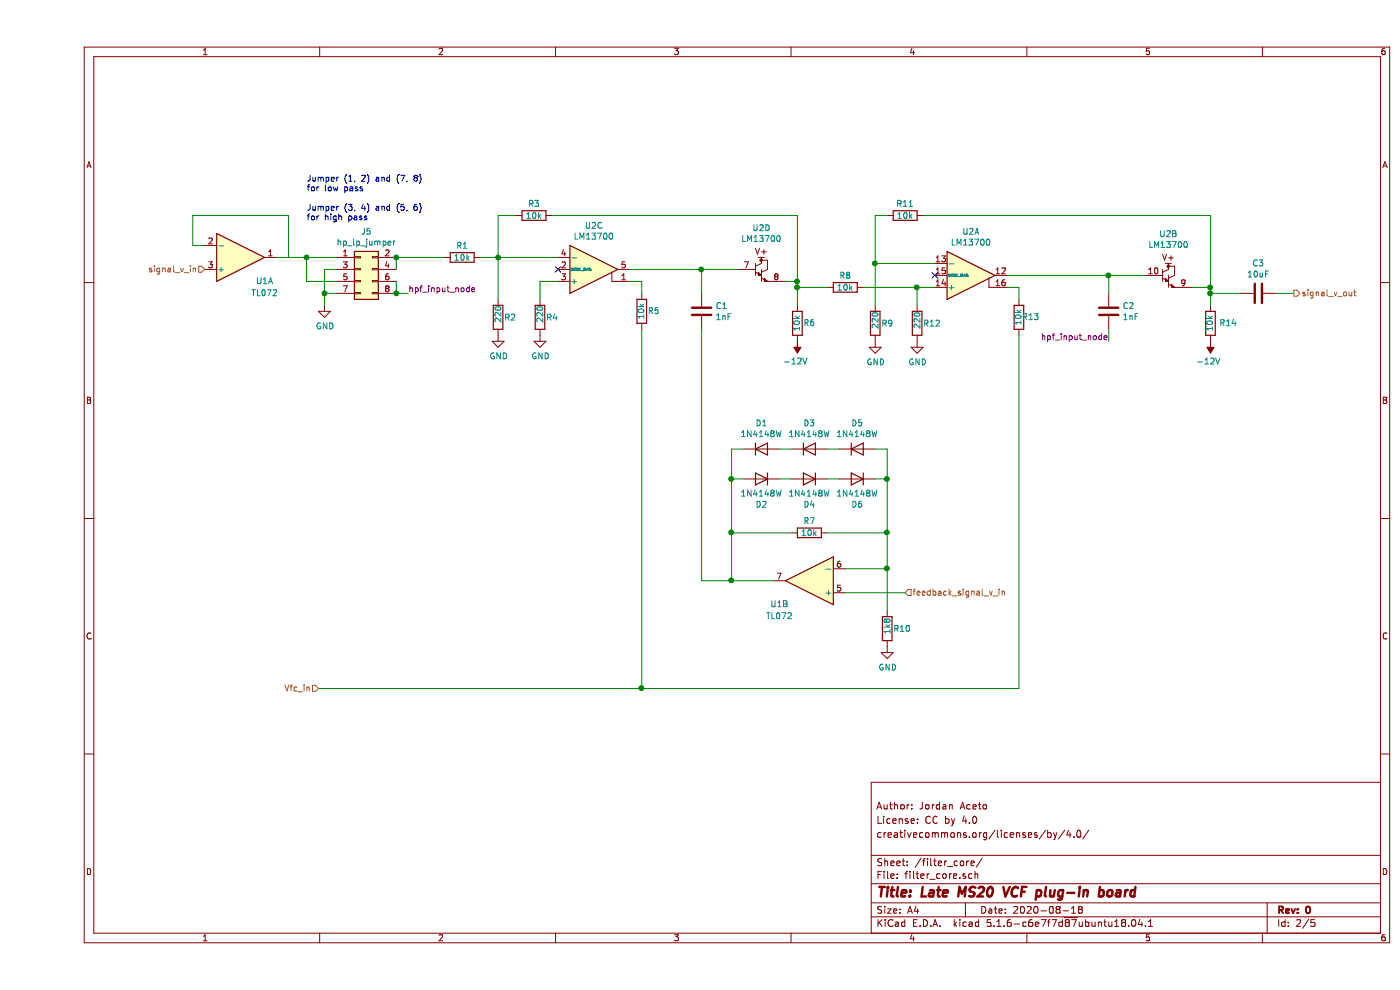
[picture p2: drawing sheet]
EESchema Schematic File Version 4
EELAYER 30 0
EELAYER END
$Descr A4 11693 8268
encoding utf-8
Sheet 2 5
Title "Late MS20 VCF plug-in board"
Date "2020-08-18"
Rev "0"
Comp ""
Comment1 "creativecommons.org/licenses/by/4.0/"
Comment2 "License: CC by 4.0"
Comment3 "Author: Jordan Aceto"
Comment4 ""
$EndDescr
$Comp
L Device:C C?
U 1 1
P 5550 2600
AR Path="/5EE8DF9F/5F33575C" Ref="C?"  Part="1" 
AR Path="/5EFEDA66/5F33575C" Ref="C?"  Part="1" 
AR Path="/5F3248B9/5F33575C" Ref="C1"  Part="1" 
F 0 "C1" H 5665 2646 50  0000 L CNN
F 1 "1nF" H 5665 2555 50  0000 L CNN
F 2 "Capacitor_SMD:C_0805_2012Metric_Pad1.15x1.40mm_HandSolder" H 5588 2450 50  0001 C CNN
F 3 "~" H 5550 2600 50  0001 C CNN
	1    5550 2600
	1    0    0    -1  
$EndComp
Wire Wire Line
	5550 2450 5550 2250
Wire Wire Line
	5550 2250 4950 2250
$Comp
L Device:R R?
U 1 1
P 4200 2650
AR Path="/5EE8DF9F/5F33576B" Ref="R?"  Part="1" 
AR Path="/5EFEDA66/5F33576B" Ref="R?"  Part="1" 
AR Path="/5F3248B9/5F33576B" Ref="R4"  Part="1" 
F 0 "R4" H 4250 2650 50  0000 L CNN
F 1 "220" V 4200 2600 50  0000 L CNN
F 2 "Resistor_SMD:R_0805_2012Metric_Pad1.15x1.40mm_HandSolder" V 4130 2650 50  0001 C CNN
F 3 "~" H 4200 2650 50  0001 C CNN
	1    4200 2650
	1    0    0    -1  
$EndComp
$Comp
L power:GND #PWR?
U 1 1
P 4200 2800
AR Path="/5EE8DF9F/5F335771" Ref="#PWR?"  Part="1" 
AR Path="/5EFEDA66/5F335771" Ref="#PWR?"  Part="1" 
AR Path="/5F3248B9/5F335771" Ref="#PWR03"  Part="1" 
F 0 "#PWR03" H 4200 2550 50  0001 C CNN
F 1 "GND" H 4205 2627 50  0000 C CNN
F 2 "" H 4200 2800 50  0001 C CNN
F 3 "" H 4200 2800 50  0001 C CNN
	1    4200 2800
	1    0    0    -1  
$EndComp
$Comp
L Device:R R?
U 1 1
P 3850 2650
AR Path="/5EE8DF9F/5F335777" Ref="R?"  Part="1" 
AR Path="/5EFEDA66/5F335777" Ref="R?"  Part="1" 
AR Path="/5F3248B9/5F335777" Ref="R2"  Part="1" 
F 0 "R2" H 3900 2650 50  0000 L CNN
F 1 "220" V 3850 2600 50  0000 L CNN
F 2 "Resistor_SMD:R_0805_2012Metric_Pad1.15x1.40mm_HandSolder" V 3780 2650 50  0001 C CNN
F 3 "~" H 3850 2650 50  0001 C CNN
	1    3850 2650
	1    0    0    -1  
$EndComp
$Comp
L power:GND #PWR?
U 1 1
P 3850 2800
AR Path="/5EE8DF9F/5F33577D" Ref="#PWR?"  Part="1" 
AR Path="/5EFEDA66/5F33577D" Ref="#PWR?"  Part="1" 
AR Path="/5F3248B9/5F33577D" Ref="#PWR02"  Part="1" 
F 0 "#PWR02" H 3850 2550 50  0001 C CNN
F 1 "GND" H 3855 2627 50  0000 C CNN
F 2 "" H 3850 2800 50  0001 C CNN
F 3 "" H 3850 2800 50  0001 C CNN
	1    3850 2800
	1    0    0    -1  
$EndComp
Wire Wire Line
	4200 2500 4200 2350
Wire Wire Line
	4200 2350 4350 2350
Wire Wire Line
	3850 2500 3850 2150
Wire Wire Line
	3850 2150 4350 2150
Connection ~ 3850 2150
$Comp
L Device:C C?
U 1 1
P 8950 2600
AR Path="/5EE8DF9F/5F33578D" Ref="C?"  Part="1" 
AR Path="/5EFEDA66/5F33578D" Ref="C?"  Part="1" 
AR Path="/5F3248B9/5F33578D" Ref="C2"  Part="1" 
F 0 "C2" H 9065 2646 50  0000 L CNN
F 1 "1nF" H 9065 2555 50  0000 L CNN
F 2 "Capacitor_SMD:C_0805_2012Metric_Pad1.15x1.40mm_HandSolder" H 8988 2450 50  0001 C CNN
F 3 "~" H 8950 2600 50  0001 C CNN
	1    8950 2600
	1    0    0    -1  
$EndComp
Wire Wire Line
	8950 2450 8950 2300
Wire Wire Line
	8950 2850 8950 2750
Wire Wire Line
	8950 2300 8100 2300
$Comp
L Device:R R?
U 1 1
P 7350 2700
AR Path="/5EE8DF9F/5F335798" Ref="R?"  Part="1" 
AR Path="/5EFEDA66/5F335798" Ref="R?"  Part="1" 
AR Path="/5F3248B9/5F335798" Ref="R12"  Part="1" 
F 0 "R12" H 7400 2700 50  0000 L CNN
F 1 "220" V 7350 2650 50  0000 L CNN
F 2 "Resistor_SMD:R_0805_2012Metric_Pad1.15x1.40mm_HandSolder" V 7280 2700 50  0001 C CNN
F 3 "~" H 7350 2700 50  0001 C CNN
	1    7350 2700
	1    0    0    -1  
$EndComp
$Comp
L power:GND #PWR?
U 1 1
P 7350 2850
AR Path="/5EE8DF9F/5F33579E" Ref="#PWR?"  Part="1" 
AR Path="/5EFEDA66/5F33579E" Ref="#PWR?"  Part="1" 
AR Path="/5F3248B9/5F33579E" Ref="#PWR07"  Part="1" 
F 0 "#PWR07" H 7350 2600 50  0001 C CNN
F 1 "GND" H 7355 2677 50  0000 C CNN
F 2 "" H 7350 2850 50  0001 C CNN
F 3 "" H 7350 2850 50  0001 C CNN
	1    7350 2850
	1    0    0    -1  
$EndComp
$Comp
L Device:R R?
U 1 1
P 7000 2700
AR Path="/5EE8DF9F/5F3357A4" Ref="R?"  Part="1" 
AR Path="/5EFEDA66/5F3357A4" Ref="R?"  Part="1" 
AR Path="/5F3248B9/5F3357A4" Ref="R9"  Part="1" 
F 0 "R9" H 7050 2700 50  0000 L CNN
F 1 "220" V 7000 2650 50  0000 L CNN
F 2 "Resistor_SMD:R_0805_2012Metric_Pad1.15x1.40mm_HandSolder" V 6930 2700 50  0001 C CNN
F 3 "~" H 7000 2700 50  0001 C CNN
	1    7000 2700
	1    0    0    -1  
$EndComp
$Comp
L power:GND #PWR?
U 1 1
P 7000 2850
AR Path="/5EE8DF9F/5F3357AA" Ref="#PWR?"  Part="1" 
AR Path="/5EFEDA66/5F3357AA" Ref="#PWR?"  Part="1" 
AR Path="/5F3248B9/5F3357AA" Ref="#PWR05"  Part="1" 
F 0 "#PWR05" H 7000 2600 50  0001 C CNN
F 1 "GND" H 7005 2677 50  0000 C CNN
F 2 "" H 7000 2850 50  0001 C CNN
F 3 "" H 7000 2850 50  0001 C CNN
	1    7000 2850
	1    0    0    -1  
$EndComp
Wire Wire Line
	7350 2550 7350 2400
$Comp
L Device:R R?
U 1 1
P 4150 1800
AR Path="/5EE8DF9F/5F3357B1" Ref="R?"  Part="1" 
AR Path="/5EFEDA66/5F3357B1" Ref="R?"  Part="1" 
AR Path="/5F3248B9/5F3357B1" Ref="R3"  Part="1" 
F 0 "R3" V 4050 1800 50  0000 C CNN
F 1 "10k" V 4150 1800 50  0000 C CNN
F 2 "Resistor_SMD:R_0805_2012Metric_Pad1.15x1.40mm_HandSolder" V 4080 1800 50  0001 C CNN
F 3 "~" H 4150 1800 50  0001 C CNN
	1    4150 1800
	0    1    1    0   
$EndComp
Wire Wire Line
	3850 1800 3850 2150
Wire Wire Line
	4000 1800 3850 1800
$Comp
L Device:R R?
U 1 1
P 7250 1800
AR Path="/5EE8DF9F/5F3357BB" Ref="R?"  Part="1" 
AR Path="/5EFEDA66/5F3357BB" Ref="R?"  Part="1" 
AR Path="/5F3248B9/5F3357BB" Ref="R11"  Part="1" 
F 0 "R11" V 7150 1800 50  0000 C CNN
F 1 "10k" V 7250 1800 50  0000 C CNN
F 2 "Resistor_SMD:R_0805_2012Metric_Pad1.15x1.40mm_HandSolder" V 7180 1800 50  0001 C CNN
F 3 "~" H 7250 1800 50  0001 C CNN
	1    7250 1800
	0    1    1    0   
$EndComp
Wire Wire Line
	7100 1800 7000 1800
Wire Wire Line
	7000 1800 7000 2200
$Comp
L Device:R R?
U 1 1
P 6750 2400
AR Path="/5EE8DF9F/5F3357C5" Ref="R?"  Part="1" 
AR Path="/5EFEDA66/5F3357C5" Ref="R?"  Part="1" 
AR Path="/5F3248B9/5F3357C5" Ref="R8"  Part="1" 
F 0 "R8" V 6650 2400 50  0000 C CNN
F 1 "10k" V 6750 2400 50  0000 C CNN
F 2 "Resistor_SMD:R_0805_2012Metric_Pad1.15x1.40mm_HandSolder" V 6680 2400 50  0001 C CNN
F 3 "~" H 6750 2400 50  0001 C CNN
	1    6750 2400
	0    1    1    0   
$EndComp
Wire Wire Line
	7350 2400 7500 2400
Wire Wire Line
	7000 2200 7500 2200
Wire Wire Line
	6900 2400 7350 2400
Connection ~ 7350 2400
Wire Wire Line
	7000 2550 7000 2200
Connection ~ 7000 2200
$Comp
L Device:C C?
U 1 1
P 10200 2450
AR Path="/5EE8DF9F/5F3357D5" Ref="C?"  Part="1" 
AR Path="/5EFEDA66/5F3357D5" Ref="C?"  Part="1" 
AR Path="/5F3248B9/5F3357D5" Ref="C3"  Part="1" 
F 0 "C3" V 9948 2450 50  0000 C CNN
F 1 "10uF" V 10039 2450 50  0000 C CNN
F 2 "Capacitor_THT:C_Radial_D6.3mm_H5.0mm_P2.50mm" H 10238 2300 50  0001 C CNN
F 3 "~" H 10200 2450 50  0001 C CNN
	1    10200 2450
	0    1    1    0   
$EndComp
$Comp
L Device:R R?
U 1 1
P 6450 4450
AR Path="/5EE8DF9F/5F3357DD" Ref="R?"  Part="1" 
AR Path="/5EFEDA66/5F3357DD" Ref="R?"  Part="1" 
AR Path="/5F3248B9/5F3357DD" Ref="R7"  Part="1" 
F 0 "R7" V 6350 4450 50  0000 C CNN
F 1 "10k" V 6450 4450 50  0000 C CNN
F 2 "Resistor_SMD:R_0805_2012Metric_Pad1.15x1.40mm_HandSolder" V 6380 4450 50  0001 C CNN
F 3 "~" H 6450 4450 50  0001 C CNN
	1    6450 4450
	0    1    1    0   
$EndComp
Wire Wire Line
	6750 4750 7100 4750
Wire Wire Line
	7100 4750 7100 4450
Wire Wire Line
	7100 4450 6600 4450
Wire Wire Line
	6300 4450 5800 4450
Wire Wire Line
	5800 4450 5800 4850
Wire Wire Line
	5800 4850 6150 4850
Connection ~ 5800 4450
Connection ~ 7100 4450
$Comp
L Device:R R?
U 1 1
P 7100 5250
AR Path="/5EE8DF9F/5F335801" Ref="R?"  Part="1" 
AR Path="/5EFEDA66/5F335801" Ref="R?"  Part="1" 
AR Path="/5F3248B9/5F335801" Ref="R10"  Part="1" 
F 0 "R10" H 7150 5250 50  0000 L CNN
F 1 "1k8" V 7100 5200 50  0000 L CNN
F 2 "Resistor_SMD:R_0805_2012Metric_Pad1.15x1.40mm_HandSolder" V 7030 5250 50  0001 C CNN
F 3 "~" H 7100 5250 50  0001 C CNN
	1    7100 5250
	1    0    0    -1  
$EndComp
$Comp
L power:GND #PWR?
U 1 1
P 7100 5400
AR Path="/5EE8DF9F/5F335807" Ref="#PWR?"  Part="1" 
AR Path="/5EFEDA66/5F335807" Ref="#PWR?"  Part="1" 
AR Path="/5F3248B9/5F335807" Ref="#PWR06"  Part="1" 
F 0 "#PWR06" H 7100 5150 50  0001 C CNN
F 1 "GND" H 7105 5227 50  0000 C CNN
F 2 "" H 7100 5400 50  0001 C CNN
F 3 "" H 7100 5400 50  0001 C CNN
	1    7100 5400
	1    0    0    -1  
$EndComp
Wire Wire Line
	7100 5100 7100 4750
Connection ~ 7100 4750
Wire Wire Line
	5800 4850 5550 4850
Wire Wire Line
	5550 4850 5550 2750
Connection ~ 5800 4850
Wire Wire Line
	10500 2450 10350 2450
Text HLabel 10500 2450 2    50   Output ~ 0
signal_v_out
$Comp
L Device:R R?
U 1 1
P 8200 2650
AR Path="/5EE8DF9F/5F335822" Ref="R?"  Part="1" 
AR Path="/5EFEDA66/5F335822" Ref="R?"  Part="1" 
AR Path="/5F3248B9/5F335822" Ref="R13"  Part="1" 
F 0 "R13" H 8100 2650 50  0000 C CNN
F 1 "10k" V 8200 2650 50  0000 C CNN
F 2 "Resistor_SMD:R_0805_2012Metric_Pad1.15x1.40mm_HandSolder" V 8130 2650 50  0001 C CNN
F 3 "~" H 8200 2650 50  0001 C CNN
	1    8200 2650
	-1   0    0    1   
$EndComp
$Comp
L Device:R R?
U 1 1
P 5050 2600
AR Path="/5EE8DF9F/5F335828" Ref="R?"  Part="1" 
AR Path="/5EFEDA66/5F335828" Ref="R?"  Part="1" 
AR Path="/5F3248B9/5F335828" Ref="R5"  Part="1" 
F 0 "R5" H 4950 2600 50  0000 C CNN
F 1 "10k" V 5050 2600 50  0000 C CNN
F 2 "Resistor_SMD:R_0805_2012Metric_Pad1.15x1.40mm_HandSolder" V 4980 2600 50  0001 C CNN
F 3 "~" H 5050 2600 50  0001 C CNN
	1    5050 2600
	-1   0    0    1   
$EndComp
Wire Wire Line
	5050 2450 5050 2350
Wire Wire Line
	5050 2350 4950 2350
Wire Wire Line
	8200 2500 8200 2400
Wire Wire Line
	8200 2400 8100 2400
$Comp
L power:GND #PWR?
U 1 1
P 2400 2550
AR Path="/5F335836" Ref="#PWR?"  Part="1" 
AR Path="/5F3248B9/5F335836" Ref="#PWR01"  Part="1" 
F 0 "#PWR01" H 2400 2300 50  0001 C CNN
F 1 "GND" H 2405 2377 50  0000 C CNN
F 2 "" H 2400 2550 50  0001 C CNN
F 3 "" H 2400 2550 50  0001 C CNN
	1    2400 2550
	1    0    0    -1  
$EndComp
$Comp
L Device:R R?
U 1 1
P 3550 2150
AR Path="/5EE8DF9F/5F33583C" Ref="R?"  Part="1" 
AR Path="/5EFEDA66/5F33583C" Ref="R?"  Part="1" 
AR Path="/5F3248B9/5F33583C" Ref="R1"  Part="1" 
F 0 "R1" V 3450 2150 50  0000 C CNN
F 1 "10k" V 3550 2150 50  0000 C CNN
F 2 "Resistor_SMD:R_0805_2012Metric_Pad1.15x1.40mm_HandSolder" V 3480 2150 50  0001 C CNN
F 3 "~" H 3550 2150 50  0001 C CNN
	1    3550 2150
	0    1    1    0   
$EndComp
Wire Wire Line
	3700 2150 3850 2150
$Comp
L Amplifier_Operational:LM13700 U?
U 1 1
P 7800 2300
AR Path="/5EE8DF9F/5F335844" Ref="U?"  Part="1" 
AR Path="/5EFEDA66/5F335844" Ref="U?"  Part="1" 
AR Path="/5F3248B9/5F335844" Ref="U2"  Part="1" 
F 0 "U2" H 7800 2667 50  0000 C CNN
F 1 "LM13700" H 7800 2576 50  0000 C CNN
F 2 "Package_SO:SOIC-16_3.9x9.9mm_P1.27mm" H 7500 2325 50  0001 C CNN
F 3 "http://www.ti.com/lit/ds/symlink/lm13700.pdf" H 7500 2325 50  0001 C CNN
	1    7800 2300
	1    0    0    -1  
$EndComp
$Comp
L Amplifier_Operational:LM13700 U?
U 3 1
P 4650 2250
AR Path="/5EE8DF9F/5F335856" Ref="U?"  Part="3" 
AR Path="/5EFEDA66/5F335856" Ref="U?"  Part="3" 
AR Path="/5F3248B9/5F335856" Ref="U2"  Part="3" 
F 0 "U2" H 4650 2617 50  0000 C CNN
F 1 "LM13700" H 4650 2526 50  0000 C CNN
F 2 "Package_SO:SOIC-16_3.9x9.9mm_P1.27mm" H 4350 2275 50  0001 C CNN
F 3 "http://www.ti.com/lit/ds/symlink/lm13700.pdf" H 4350 2275 50  0001 C CNN
	3    4650 2250
	1    0    0    -1  
$EndComp
NoConn ~ 4350 2250
NoConn ~ 7500 2300
Text Label 8950 2850 2    50   ~ 0
hpf_input_node
Text Label 3100 2450 0    50   ~ 0
hpf_input_node
Wire Wire Line
	3100 2450 3000 2450
Wire Wire Line
	2400 2550 2400 2450
Wire Wire Line
	2400 2450 2500 2450
Wire Wire Line
	3000 2150 3400 2150
Text HLabel 7250 4950 2    50   Input ~ 0
feedback_signal_v_in
Wire Wire Line
	7250 4950 6750 4950
Wire Wire Line
	5050 5750 8200 5750
Wire Wire Line
	8200 2800 8200 5750
Text HLabel 2350 5750 0    50   Input ~ 0
Vfc_in
Wire Wire Line
	2350 5750 5050 5750
Connection ~ 5050 5750
Wire Wire Line
	5050 2750 5050 5750
$Comp
L Connector_Generic:Conn_02x04_Odd_Even J5
U 1 1
P 2700 2250
F 0 "J5" H 2750 2567 50  0000 C CNN
F 1 "hp_lp_jumper" H 2750 2476 50  0000 C CNN
F 2 "Connector_PinHeader_2.54mm:PinHeader_2x04_P2.54mm_Vertical" H 2700 2250 50  0001 C CNN
F 3 "~" H 2700 2250 50  0001 C CNN
	1    2700 2250
	1    0    0    -1  
$EndComp
Wire Wire Line
	2100 2150 2250 2150
Wire Wire Line
	2500 2350 2250 2350
Wire Wire Line
	2250 2350 2250 2150
Connection ~ 2250 2150
Wire Wire Line
	2250 2150 2500 2150
Wire Wire Line
	2400 2450 2400 2250
Wire Wire Line
	2400 2250 2500 2250
Connection ~ 2400 2450
Wire Wire Line
	3000 2350 3000 2450
Connection ~ 3000 2450
Wire Wire Line
	3000 2150 3000 2250
Connection ~ 3000 2150
Text Notes 2250 1850 0    50   ~ 0
Jumper (1, 2) and (7, 8)\nfor low pass\n\nJumper (3, 4) and (5, 6)\nfor high pass
$Comp
L Amplifier_Operational:TL072 U1
U 2 1
P 6450 4850
F 0 "U1" H 6700 5050 50  0000 C CNN
F 1 "TL072" H 6700 5150 50  0000 C CNN
F 2 "Package_SO:SOIC-8_3.9x4.9mm_P1.27mm" H 6450 4850 50  0001 C CNN
F 3 "http://www.ti.com/lit/ds/symlink/tl071.pdf" H 6450 4850 50  0001 C CNN
	2    6450 4850
	-1   0    0    1   
$EndComp
$Comp
L Amplifier_Operational:LM13700 U2
U 4 1
P 6150 2250
F 0 "U2" H 6050 2598 50  0000 C CNN
F 1 "LM13700" H 6050 2507 50  0000 C CNN
F 2 "Package_SO:SOIC-16_3.9x9.9mm_P1.27mm" H 5850 2275 50  0001 C CNN
F 3 "http://www.ti.com/lit/ds/symlink/lm13700.pdf" H 5850 2275 50  0001 C CNN
	4    6150 2250
	1    0    0    -1  
$EndComp
$Comp
L Amplifier_Operational:LM13700 U2
U 2 1
P 9550 2300
F 0 "U2" H 9450 2648 50  0000 C CNN
F 1 "LM13700" H 9450 2557 50  0000 C CNN
F 2 "Package_SO:SOIC-16_3.9x9.9mm_P1.27mm" H 9250 2325 50  0001 C CNN
F 3 "http://www.ti.com/lit/ds/symlink/lm13700.pdf" H 9250 2325 50  0001 C CNN
	2    9550 2300
	1    0    0    -1  
$EndComp
Wire Wire Line
	5850 2250 5550 2250
Connection ~ 5550 2250
$Comp
L Device:R R?
U 1 1
P 6350 2700
AR Path="/5EE8DF9F/5F3E7278" Ref="R?"  Part="1" 
AR Path="/5EFEDA66/5F3E7278" Ref="R?"  Part="1" 
AR Path="/5F3248B9/5F3E7278" Ref="R6"  Part="1" 
F 0 "R6" H 6250 2700 50  0000 C CNN
F 1 "10k" V 6350 2700 50  0000 C CNN
F 2 "Resistor_SMD:R_0805_2012Metric_Pad1.15x1.40mm_HandSolder" V 6280 2700 50  0001 C CNN
F 3 "~" H 6350 2700 50  0001 C CNN
	1    6350 2700
	-1   0    0    1   
$EndComp
Wire Wire Line
	6350 2550 6350 2400
Wire Wire Line
	6350 2350 6250 2350
Wire Wire Line
	6350 2350 6350 1800
Wire Wire Line
	6350 1800 4300 1800
Connection ~ 6350 2350
Wire Wire Line
	6600 2400 6350 2400
Connection ~ 6350 2400
Wire Wire Line
	6350 2400 6350 2350
$Comp
L power:-12V #PWR04
U 1 1
P 6350 2850
F 0 "#PWR04" H 6350 2950 50  0001 C CNN
F 1 "-12V" H 6365 3023 50  0000 C CNN
F 2 "" H 6350 2850 50  0001 C CNN
F 3 "" H 6350 2850 50  0001 C CNN
	1    6350 2850
	-1   0    0    1   
$EndComp
$Comp
L Device:R R?
U 1 1
P 9800 2700
AR Path="/5EE8DF9F/5F3F7852" Ref="R?"  Part="1" 
AR Path="/5EFEDA66/5F3F7852" Ref="R?"  Part="1" 
AR Path="/5F3248B9/5F3F7852" Ref="R14"  Part="1" 
F 0 "R14" H 9650 2700 50  0000 C CNN
F 1 "10k" V 9800 2700 50  0000 C CNN
F 2 "Resistor_SMD:R_0805_2012Metric_Pad1.15x1.40mm_HandSolder" V 9730 2700 50  0001 C CNN
F 3 "~" H 9800 2700 50  0001 C CNN
	1    9800 2700
	-1   0    0    1   
$EndComp
$Comp
L power:-12V #PWR08
U 1 1
P 9800 2850
F 0 "#PWR08" H 9800 2950 50  0001 C CNN
F 1 "-12V" H 9815 3023 50  0000 C CNN
F 2 "" H 9800 2850 50  0001 C CNN
F 3 "" H 9800 2850 50  0001 C CNN
	1    9800 2850
	-1   0    0    1   
$EndComp
Wire Wire Line
	10050 2450 9800 2450
Wire Wire Line
	9800 2550 9800 2450
Wire Wire Line
	9800 2400 9650 2400
Wire Wire Line
	9800 2400 9800 1800
Wire Wire Line
	9800 1800 7400 1800
Connection ~ 9800 2400
Wire Wire Line
	9250 2300 8950 2300
Connection ~ 8950 2300
Connection ~ 9800 2450
Wire Wire Line
	9800 2450 9800 2400
$Comp
L Diode:1N4148W D5
U 1 1
P 6850 3750
F 0 "D5" H 6850 3967 50  0000 C CNN
F 1 "1N4148W" H 6850 3876 50  0000 C CNN
F 2 "Diode_SMD:D_SOD-123" H 6850 3575 50  0001 C CNN
F 3 "https://www.vishay.com/docs/85748/1n4148w.pdf" H 6850 3750 50  0001 C CNN
	1    6850 3750
	1    0    0    -1  
$EndComp
$Comp
L Diode:1N4148W D3
U 1 1
P 6450 3750
F 0 "D3" H 6450 3967 50  0000 C CNN
F 1 "1N4148W" H 6450 3876 50  0000 C CNN
F 2 "Diode_SMD:D_SOD-123" H 6450 3575 50  0001 C CNN
F 3 "https://www.vishay.com/docs/85748/1n4148w.pdf" H 6450 3750 50  0001 C CNN
	1    6450 3750
	1    0    0    -1  
$EndComp
$Comp
L Diode:1N4148W D1
U 1 1
P 6050 3750
F 0 "D1" H 6050 3967 50  0000 C CNN
F 1 "1N4148W" H 6050 3876 50  0000 C CNN
F 2 "Diode_SMD:D_SOD-123" H 6050 3575 50  0001 C CNN
F 3 "https://www.vishay.com/docs/85748/1n4148w.pdf" H 6050 3750 50  0001 C CNN
	1    6050 3750
	1    0    0    -1  
$EndComp
$Comp
L Diode:1N4148W D2
U 1 1
P 6050 4000
F 0 "D2" H 6050 4217 50  0000 C CNN
F 1 "1N4148W" H 6050 4126 50  0000 C CNN
F 2 "Diode_SMD:D_SOD-123" H 6050 3825 50  0001 C CNN
F 3 "https://www.vishay.com/docs/85748/1n4148w.pdf" H 6050 4000 50  0001 C CNN
	1    6050 4000
	-1   0    0    1   
$EndComp
$Comp
L Diode:1N4148W D4
U 1 1
P 6450 4000
F 0 "D4" H 6450 4217 50  0000 C CNN
F 1 "1N4148W" H 6450 4126 50  0000 C CNN
F 2 "Diode_SMD:D_SOD-123" H 6450 3825 50  0001 C CNN
F 3 "https://www.vishay.com/docs/85748/1n4148w.pdf" H 6450 4000 50  0001 C CNN
	1    6450 4000
	-1   0    0    1   
$EndComp
$Comp
L Diode:1N4148W D6
U 1 1
P 6850 4000
F 0 "D6" H 6850 4217 50  0000 C CNN
F 1 "1N4148W" H 6850 4126 50  0000 C CNN
F 2 "Diode_SMD:D_SOD-123" H 6850 3825 50  0001 C CNN
F 3 "https://www.vishay.com/docs/85748/1n4148w.pdf" H 6850 4000 50  0001 C CNN
	1    6850 4000
	-1   0    0    1   
$EndComp
Wire Wire Line
	5900 4000 5800 4000
Connection ~ 5800 4000
Wire Wire Line
	5800 4000 5800 4450
Wire Wire Line
	5800 3750 5900 3750
Wire Wire Line
	5800 3750 5800 4000
Wire Wire Line
	6200 3750 6300 3750
Wire Wire Line
	6600 3750 6700 3750
Wire Wire Line
	7000 3750 7100 3750
Wire Wire Line
	7100 3750 7100 4000
Wire Wire Line
	7000 4000 7100 4000
Connection ~ 7100 4000
Wire Wire Line
	7100 4000 7100 4450
Wire Wire Line
	6700 4000 6600 4000
Wire Wire Line
	6300 4000 6200 4000
Text HLabel 1400 2250 0    50   Input ~ 0
signal_v_in
$Comp
L Amplifier_Operational:TL072 U?
U 1 1
P 1700 2150
AR Path="/5F3276E6/5F52F8CA" Ref="U?"  Part="2" 
AR Path="/5F3248B9/5F52F8CA" Ref="U1"  Part="1" 
F 0 "U1" H 1900 2350 50  0000 C CNN
F 1 "TL072" H 1900 2450 50  0000 C CNN
F 2 "Package_SO:SOIC-8_3.9x4.9mm_P1.27mm" H 1700 2150 50  0001 C CNN
F 3 "http://www.ti.com/lit/ds/symlink/tl071.pdf" H 1700 2150 50  0001 C CNN
	1    1700 2150
	1    0    0    1   
$EndComp
Wire Wire Line
	2000 2150 2100 2150
Wire Wire Line
	2100 2150 2100 1800
Wire Wire Line
	2100 1800 1300 1800
Wire Wire Line
	1300 1800 1300 2050
Wire Wire Line
	1300 2050 1400 2050
$EndSCHEMATC
